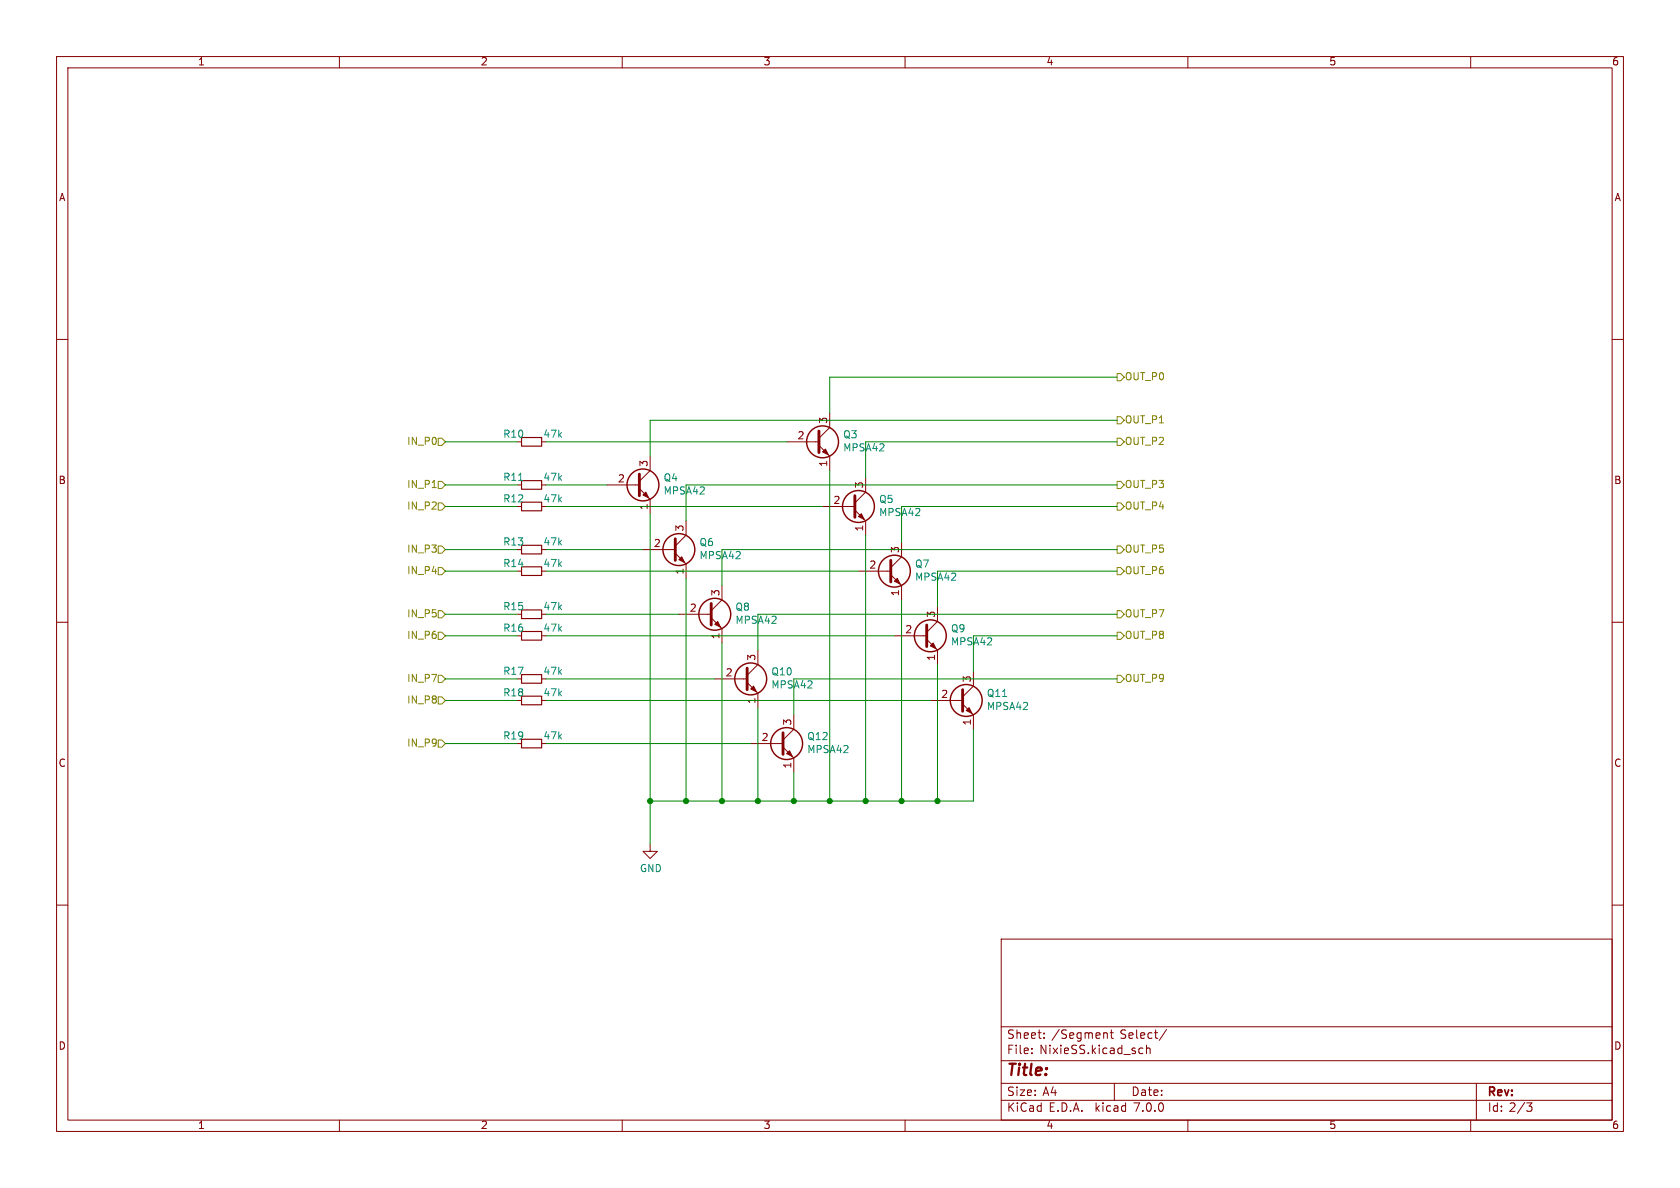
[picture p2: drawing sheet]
(kicad_sch (version 20230121) (generator eeschema)

 (paper "A4")

 (lib_symbols
  (symbol "Device:R_Small" (pin_numbers hide) (pin_names (offset 0.254) hide) (in_bom yes) (on_board yes)
   (property "Reference" "R" (at 0.762 0.508 0) (effects (font (size 1.27 1.27)) (justify left)))
   (property "Value" "R_Small" (at 0.762 -1.016 0) (effects (font (size 1.27 1.27)) (justify left)))
   (property "Footprint" "" (at 0 0 0) (effects (font (size 1.27 1.27)) hide))
   (property "Datasheet" "~" (at 0 0 0) (effects (font (size 1.27 1.27)) hide))
   (symbol "R_Small_0_1"
    (rectangle (start -0.762 1.778) (end 0.762 -1.778) (stroke (width 0.2032) (type default)) (fill (type none))))
   (symbol "R_Small_1_1"
    (pin passive line (at 0 2.54 270) (length 0.762) (name "~" (effects (font (size 1.27 1.27)))) (number "1" (effects (font (size 1.27 1.27)))))
    (pin passive line (at 0 -2.54 90) (length 0.762) (name "~" (effects (font (size 1.27 1.27)))) (number "2" (effects (font (size 1.27 1.27)))))))
  (symbol "Transistor_BJT:MPSA42" (pin_names (offset 1.016) hide) (in_bom yes) (on_board yes)
   (property "Reference" "Q" (at 5.08 1.905 0) (effects (font (size 1.27 1.27)) (justify left)))
   (property "Value" "MPSA42" (at 5.08 0 0) (effects (font (size 1.27 1.27)) (justify left)))
   (property "Footprint" "Package_TO_SOT_THT:TO-92_Inline" (at 5.08 -1.905 0) (effects (font (size 1.27 1.27) italic) (justify left) hide))
   (property "Datasheet" "http://www.onsemi.com/pub_link/Collateral/MPSA42-D.PDF" (at 0 0 0) (effects (font (size 1.27 1.27)) (justify left) hide))
   (symbol "MPSA42_0_1"
    (polyline (pts (xy 0 0) (xy 0.635 0)) (stroke (width 0) (type default)) (fill (type none)))
    (polyline (pts (xy 0.635 0.635) (xy 2.54 2.54)) (stroke (width 0) (type default)) (fill (type none)))
    (polyline (pts (xy 0.635 -0.635) (xy 2.54 -2.54) (xy 2.54 -2.54)) (stroke (width 0) (type default)) (fill (type none)))
    (polyline (pts (xy 0.635 1.905) (xy 0.635 -1.905) (xy 0.635 -1.905)) (stroke (width 0.508) (type default)) (fill (type none)))
    (polyline (pts (xy 1.27 -1.778) (xy 1.778 -1.27) (xy 2.286 -2.286) (xy 1.27 -1.778) (xy 1.27 -1.778)) (stroke (width 0) (type default)) (fill (type outline)))
    (circle (center 1.27 0) (radius 2.8194) (stroke (width 0.254) (type default)) (fill (type none))))
   (symbol "MPSA42_1_1"
    (pin passive line (at 2.54 -5.08 90) (length 2.54) (name "E" (effects (font (size 1.27 1.27)))) (number "1" (effects (font (size 1.27 1.27)))))
    (pin input line (at -5.08 0 0) (length 5.08) (name "B" (effects (font (size 1.27 1.27)))) (number "2" (effects (font (size 1.27 1.27)))))
    (pin passive line (at 2.54 5.08 270) (length 2.54) (name "C" (effects (font (size 1.27 1.27)))) (number "3" (effects (font (size 1.27 1.27)))))))
  (symbol "power:GND" (power) (pin_names (offset 0)) (in_bom yes) (on_board yes)
   (property "Reference" "#PWR" (at 0 -6.35 0) (effects (font (size 1.27 1.27)) hide))
   (property "Value" "GND" (at 0 -3.81 0) (effects (font (size 1.27 1.27))))
   (property "Footprint" "" (at 0 0 0) (effects (font (size 1.27 1.27)) hide))
   (property "Datasheet" "" (at 0 0 0) (effects (font (size 1.27 1.27)) hide))
   (symbol "GND_0_1"
    (polyline (pts (xy 0 0) (xy 0 -1.27) (xy 1.27 -1.27) (xy 0 -2.54) (xy -1.27 -1.27) (xy 0 -1.27)) (stroke (width 0) (type default)) (fill (type none))))
   (symbol "GND_1_1"
    (pin power_in line (at 0 0 270) (length 0) hide (name "GND" (effects (font (size 1.27 1.27)))) (number "1" (effects (font (size 1.27 1.27))))))))

 (junction (at 133.985 141.605) (diameter 0) (color 0 0 0 0))
 (junction (at 127.635 141.605) (diameter 0) (color 0 0 0 0))
 (junction (at 121.285 141.605) (diameter 0) (color 0 0 0 0))
 (junction (at 146.685 141.605) (diameter 0) (color 0 0 0 0))
 (junction (at 114.935 141.605) (diameter 0) (color 0 0 0 0))
 (junction (at 159.385 141.605) (diameter 0) (color 0 0 0 0))
 (junction (at 140.335 141.605) (diameter 0) (color 0 0 0 0))
 (junction (at 165.735 141.605) (diameter 0) (color 0 0 0 0))
 (junction (at 153.035 141.605) (diameter 0) (color 0 0 0 0))

 (wire (pts (xy 121.285 141.605) (xy 127.635 141.605)) (stroke (width 0) (type default)))
 (wire (pts (xy 96.52 108.585) (xy 120.015 108.585)) (stroke (width 0) (type default)))
 (wire (pts (xy 78.74 108.585) (xy 91.44 108.585)) (stroke (width 0) (type default)))
 (wire (pts (xy 78.74 100.965) (xy 91.44 100.965)) (stroke (width 0) (type default)))
 (wire (pts (xy 172.085 112.395) (xy 172.085 118.745)) (stroke (width 0) (type default)))
 (wire (pts (xy 165.735 100.965) (xy 165.735 107.315)) (stroke (width 0) (type default)))
 (wire (pts (xy 132.715 131.445) (xy 96.52 131.445)) (stroke (width 0) (type default)))
 (wire (pts (xy 145.415 89.535) (xy 96.52 89.535)) (stroke (width 0) (type default)))
 (wire (pts (xy 197.485 97.155) (xy 127.635 97.155)) (stroke (width 0) (type default)))
 (wire (pts (xy 113.665 97.155) (xy 96.52 97.155)) (stroke (width 0) (type default)))
 (wire (pts (xy 159.385 141.605) (xy 165.735 141.605)) (stroke (width 0) (type default)))
 (wire (pts (xy 165.735 100.965) (xy 197.485 100.965)) (stroke (width 0) (type default)))
 (wire (pts (xy 114.935 149.225) (xy 114.935 141.605)) (stroke (width 0) (type default)))
 (wire (pts (xy 164.465 123.825) (xy 96.52 123.825)) (stroke (width 0) (type default)))
 (wire (pts (xy 78.74 97.155) (xy 91.44 97.155)) (stroke (width 0) (type default)))
 (wire (pts (xy 78.74 112.395) (xy 91.44 112.395)) (stroke (width 0) (type default)))
 (wire (pts (xy 121.285 102.235) (xy 121.285 141.605)) (stroke (width 0) (type default)))
 (wire (pts (xy 140.335 141.605) (xy 146.685 141.605)) (stroke (width 0) (type default)))
 (wire (pts (xy 133.985 108.585) (xy 133.985 114.935)) (stroke (width 0) (type default)))
 (wire (pts (xy 172.085 128.905) (xy 172.085 141.605)) (stroke (width 0) (type default)))
 (wire (pts (xy 121.285 85.725) (xy 121.285 92.075)) (stroke (width 0) (type default)))
 (wire (pts (xy 114.935 74.295) (xy 114.935 80.645)) (stroke (width 0) (type default)))
 (wire (pts (xy 127.635 97.155) (xy 127.635 103.505)) (stroke (width 0) (type default)))
 (wire (pts (xy 78.74 131.445) (xy 91.44 131.445)) (stroke (width 0) (type default)))
 (wire (pts (xy 146.685 66.675) (xy 146.685 73.025)) (stroke (width 0) (type default)))
 (wire (pts (xy 197.485 108.585) (xy 133.985 108.585)) (stroke (width 0) (type default)))
 (wire (pts (xy 78.74 78.105) (xy 91.44 78.105)) (stroke (width 0) (type default)))
 (wire (pts (xy 121.285 85.725) (xy 197.485 85.725)) (stroke (width 0) (type default)))
 (wire (pts (xy 127.635 113.665) (xy 127.635 141.605)) (stroke (width 0) (type default)))
 (wire (pts (xy 153.035 78.105) (xy 153.035 84.455)) (stroke (width 0) (type default)))
 (wire (pts (xy 146.685 141.605) (xy 153.035 141.605)) (stroke (width 0) (type default)))
 (wire (pts (xy 78.74 89.535) (xy 91.44 89.535)) (stroke (width 0) (type default)))
 (wire (pts (xy 153.035 78.105) (xy 197.485 78.105)) (stroke (width 0) (type default)))
 (wire (pts (xy 165.735 141.605) (xy 172.085 141.605)) (stroke (width 0) (type default)))
 (wire (pts (xy 197.485 112.395) (xy 172.085 112.395)) (stroke (width 0) (type default)))
 (wire (pts (xy 78.74 123.825) (xy 91.44 123.825)) (stroke (width 0) (type default)))
 (wire (pts (xy 153.035 141.605) (xy 159.385 141.605)) (stroke (width 0) (type default)))
 (wire (pts (xy 126.365 120.015) (xy 96.52 120.015)) (stroke (width 0) (type default)))
 (wire (pts (xy 159.385 89.535) (xy 159.385 95.885)) (stroke (width 0) (type default)))
 (wire (pts (xy 146.685 66.675) (xy 197.485 66.675)) (stroke (width 0) (type default)))
 (wire (pts (xy 146.685 83.185) (xy 146.685 141.605)) (stroke (width 0) (type default)))
 (wire (pts (xy 140.335 136.525) (xy 140.335 141.605)) (stroke (width 0) (type default)))
 (wire (pts (xy 96.52 85.725) (xy 107.315 85.725)) (stroke (width 0) (type default)))
 (wire (pts (xy 127.635 141.605) (xy 133.985 141.605)) (stroke (width 0) (type default)))
 (wire (pts (xy 165.735 117.475) (xy 165.735 141.605)) (stroke (width 0) (type default)))
 (wire (pts (xy 197.485 120.015) (xy 140.335 120.015)) (stroke (width 0) (type default)))
 (wire (pts (xy 78.74 120.015) (xy 91.44 120.015)) (stroke (width 0) (type default)))
 (wire (pts (xy 114.935 141.605) (xy 121.285 141.605)) (stroke (width 0) (type default)))
 (wire (pts (xy 140.335 120.015) (xy 140.335 126.365)) (stroke (width 0) (type default)))
 (wire (pts (xy 159.385 89.535) (xy 197.485 89.535)) (stroke (width 0) (type default)))
 (wire (pts (xy 151.765 100.965) (xy 96.52 100.965)) (stroke (width 0) (type default)))
 (wire (pts (xy 159.385 106.045) (xy 159.385 141.605)) (stroke (width 0) (type default)))
 (wire (pts (xy 133.985 125.095) (xy 133.985 141.605)) (stroke (width 0) (type default)))
 (wire (pts (xy 139.065 78.105) (xy 96.52 78.105)) (stroke (width 0) (type default)))
 (wire (pts (xy 153.035 94.615) (xy 153.035 141.605)) (stroke (width 0) (type default)))
 (wire (pts (xy 114.935 90.805) (xy 114.935 141.605)) (stroke (width 0) (type default)))
 (wire (pts (xy 114.935 74.295) (xy 197.485 74.295)) (stroke (width 0) (type default)))
 (wire (pts (xy 78.74 85.725) (xy 91.44 85.725)) (stroke (width 0) (type default)))
 (wire (pts (xy 158.115 112.395) (xy 96.52 112.395)) (stroke (width 0) (type default)))
 (wire (pts (xy 133.985 141.605) (xy 140.335 141.605)) (stroke (width 0) (type default)))

 (hierarchical_label "IN_P1" (shape input) (at 78.74 85.725 180) (fields_autoplaced) (effects (font (size 1.27 1.27)) (justify right)))
 (hierarchical_label "IN_P0" (shape input) (at 78.74 78.105 180) (fields_autoplaced) (effects (font (size 1.27 1.27)) (justify right)))
 (hierarchical_label "IN_P4" (shape input) (at 78.74 100.965 180) (fields_autoplaced) (effects (font (size 1.27 1.27)) (justify right)))
 (hierarchical_label "OUT_P4" (shape output) (at 197.485 89.535 0) (fields_autoplaced) (effects (font (size 1.27 1.27)) (justify left)))
 (hierarchical_label "OUT_P5" (shape output) (at 197.485 97.155 0) (fields_autoplaced) (effects (font (size 1.27 1.27)) (justify left)))
 (hierarchical_label "OUT_P6" (shape output) (at 197.485 100.965 0) (fields_autoplaced) (effects (font (size 1.27 1.27)) (justify left)))
 (hierarchical_label "IN_P6" (shape input) (at 78.74 112.395 180) (fields_autoplaced) (effects (font (size 1.27 1.27)) (justify right)))
 (hierarchical_label "IN_P9" (shape input) (at 78.74 131.445 180) (fields_autoplaced) (effects (font (size 1.27 1.27)) (justify right)))
 (hierarchical_label "OUT_P9" (shape output) (at 197.485 120.015 0) (fields_autoplaced) (effects (font (size 1.27 1.27)) (justify left)))
 (hierarchical_label "OUT_P8" (shape output) (at 197.485 112.395 0) (fields_autoplaced) (effects (font (size 1.27 1.27)) (justify left)))
 (hierarchical_label "OUT_P1" (shape output) (at 197.485 74.295 0) (fields_autoplaced) (effects (font (size 1.27 1.27)) (justify left)))
 (hierarchical_label "OUT_P0" (shape output) (at 197.485 66.675 0) (fields_autoplaced) (effects (font (size 1.27 1.27)) (justify left)))
 (hierarchical_label "OUT_P2" (shape output) (at 197.485 78.105 0) (fields_autoplaced) (effects (font (size 1.27 1.27)) (justify left)))
 (hierarchical_label "IN_P2" (shape input) (at 78.74 89.535 180) (fields_autoplaced) (effects (font (size 1.27 1.27)) (justify right)))
 (hierarchical_label "IN_P8" (shape input) (at 78.74 123.825 180) (fields_autoplaced) (effects (font (size 1.27 1.27)) (justify right)))
 (hierarchical_label "IN_P5" (shape input) (at 78.74 108.585 180) (fields_autoplaced) (effects (font (size 1.27 1.27)) (justify right)))
 (hierarchical_label "IN_P3" (shape input) (at 78.74 97.155 180) (fields_autoplaced) (effects (font (size 1.27 1.27)) (justify right)))
 (hierarchical_label "OUT_P3" (shape output) (at 197.485 85.725 0) (fields_autoplaced) (effects (font (size 1.27 1.27)) (justify left)))
 (hierarchical_label "IN_P7" (shape input) (at 78.74 120.015 180) (fields_autoplaced) (effects (font (size 1.27 1.27)) (justify right)))
 (hierarchical_label "OUT_P7" (shape output) (at 197.485 108.585 0) (fields_autoplaced) (effects (font (size 1.27 1.27)) (justify left)))

 (symbol (lib_id "Device:R_Small") (at 93.98 108.585 90) (unit 1) (in_bom yes) (on_board yes) (dnp no)
  (property "Reference" "R?" (at 90.805 107.315 90) (effects (font (size 1.27 1.27))))
  (property "Value" "47k" (at 97.79 107.315 90) (effects (font (size 1.27 1.27))))
  (property "Footprint" "Resistor_THT:R_Axial_DIN0204_L3.6mm_D1.6mm_P7.62mm_Horizontal" (at 93.98 108.585 0) (effects (font (size 1.27 1.27)) hide))
  (property "Datasheet" "~" (at 93.98 108.585 0) (effects (font (size 1.27 1.27)) hide)) (pin "1") (pin "2")
  (instances (project "OpenNixie" (path "" (reference "R?") (unit 1)) (path "" (reference "R15") (unit 1)))))

 (symbol (lib_id "Transistor_BJT:MPSA42") (at 144.145 78.105 0) (unit 1) (in_bom yes) (on_board yes) (dnp no)
  (property "Reference" "Q?" (at 148.9964 76.9366 0) (effects (font (size 1.27 1.27)) (justify left)))
  (property "Value" "MPSA42" (at 148.9964 79.248 0) (effects (font (size 1.27 1.27)) (justify left)))
  (property "Footprint" "Package_TO_SOT_THT:TO-92_Inline" (at 149.225 80.01 0) (effects (font (size 1.27 1.27) italic) (justify left) hide))
  (property "Datasheet" "http://www.onsemi.com/pub_link/Collateral/MPSA42-D.PDF" (at 144.145 78.105 0) (effects (font (size 1.27 1.27)) (justify left) hide)) (pin "1") (pin "2") (pin "3")
  (instances (project "OpenNixie" (path "" (reference "Q?") (unit 1)) (path "" (reference "Q3") (unit 1)))))

 (symbol (lib_id "power:GND") (at 114.935 149.225 0) (unit 1) (in_bom yes) (on_board yes) (dnp no)
  (property "Reference" "#PWR?" (at 114.935 155.575 0) (effects (font (size 1.27 1.27)) hide))
  (property "Value" "GND" (at 115.062 153.6192 0) (effects (font (size 1.27 1.27))))
  (property "Footprint" "" (at 114.935 149.225 0) (effects (font (size 1.27 1.27)) hide))
  (property "Datasheet" "" (at 114.935 149.225 0) (effects (font (size 1.27 1.27)) hide)) (pin "1")
  (instances (project "OpenNixie" (path "" (reference "#PWR?") (unit 1)) (path "" (reference "#PWR016") (unit 1)))))

 (symbol (lib_id "Device:R_Small") (at 93.98 89.535 90) (unit 1) (in_bom yes) (on_board yes) (dnp no)
  (property "Reference" "R?" (at 90.805 88.265 90) (effects (font (size 1.27 1.27))))
  (property "Value" "47k" (at 97.79 88.265 90) (effects (font (size 1.27 1.27))))
  (property "Footprint" "Resistor_THT:R_Axial_DIN0204_L3.6mm_D1.6mm_P7.62mm_Horizontal" (at 93.98 89.535 0) (effects (font (size 1.27 1.27)) hide))
  (property "Datasheet" "~" (at 93.98 89.535 0) (effects (font (size 1.27 1.27)) hide)) (pin "1") (pin "2")
  (instances (project "OpenNixie" (path "" (reference "R?") (unit 1)) (path "" (reference "R12") (unit 1)))))

 (symbol (lib_id "Transistor_BJT:MPSA42") (at 131.445 120.015 0) (unit 1) (in_bom yes) (on_board yes) (dnp no)
  (property "Reference" "Q?" (at 136.2964 118.8466 0) (effects (font (size 1.27 1.27)) (justify left)))
  (property "Value" "MPSA42" (at 136.2964 121.158 0) (effects (font (size 1.27 1.27)) (justify left)))
  (property "Footprint" "Package_TO_SOT_THT:TO-92_Inline" (at 136.525 121.92 0) (effects (font (size 1.27 1.27) italic) (justify left) hide))
  (property "Datasheet" "http://www.onsemi.com/pub_link/Collateral/MPSA42-D.PDF" (at 131.445 120.015 0) (effects (font (size 1.27 1.27)) (justify left) hide)) (pin "1") (pin "2") (pin "3")
  (instances (project "OpenNixie" (path "" (reference "Q?") (unit 1)) (path "" (reference "Q10") (unit 1)))))

 (symbol (lib_id "Transistor_BJT:MPSA42") (at 118.745 97.155 0) (unit 1) (in_bom yes) (on_board yes) (dnp no)
  (property "Reference" "Q?" (at 123.5964 95.9866 0) (effects (font (size 1.27 1.27)) (justify left)))
  (property "Value" "MPSA42" (at 123.5964 98.298 0) (effects (font (size 1.27 1.27)) (justify left)))
  (property "Footprint" "Package_TO_SOT_THT:TO-92_Inline" (at 123.825 99.06 0) (effects (font (size 1.27 1.27) italic) (justify left) hide))
  (property "Datasheet" "http://www.onsemi.com/pub_link/Collateral/MPSA42-D.PDF" (at 118.745 97.155 0) (effects (font (size 1.27 1.27)) (justify left) hide)) (pin "1") (pin "2") (pin "3")
  (instances (project "OpenNixie" (path "" (reference "Q?") (unit 1)) (path "" (reference "Q6") (unit 1)))))

 (symbol (lib_id "Device:R_Small") (at 93.98 100.965 90) (unit 1) (in_bom yes) (on_board yes) (dnp no)
  (property "Reference" "R?" (at 90.805 99.695 90) (effects (font (size 1.27 1.27))))
  (property "Value" "47k" (at 97.79 99.695 90) (effects (font (size 1.27 1.27))))
  (property "Footprint" "Resistor_THT:R_Axial_DIN0204_L3.6mm_D1.6mm_P7.62mm_Horizontal" (at 93.98 100.965 0) (effects (font (size 1.27 1.27)) hide))
  (property "Datasheet" "~" (at 93.98 100.965 0) (effects (font (size 1.27 1.27)) hide)) (pin "1") (pin "2")
  (instances (project "OpenNixie" (path "" (reference "R?") (unit 1)) (path "" (reference "R14") (unit 1)))))

 (symbol (lib_id "Device:R_Small") (at 93.98 131.445 90) (unit 1) (in_bom yes) (on_board yes) (dnp no)
  (property "Reference" "R?" (at 90.805 130.175 90) (effects (font (size 1.27 1.27))))
  (property "Value" "47k" (at 97.79 130.175 90) (effects (font (size 1.27 1.27))))
  (property "Footprint" "Resistor_THT:R_Axial_DIN0204_L3.6mm_D1.6mm_P7.62mm_Horizontal" (at 93.98 131.445 0) (effects (font (size 1.27 1.27)) hide))
  (property "Datasheet" "~" (at 93.98 131.445 0) (effects (font (size 1.27 1.27)) hide)) (pin "1") (pin "2")
  (instances (project "OpenNixie" (path "" (reference "R?") (unit 1)) (path "" (reference "R19") (unit 1)))))

 (symbol (lib_id "Device:R_Small") (at 93.98 85.725 90) (unit 1) (in_bom yes) (on_board yes) (dnp no)
  (property "Reference" "R?" (at 90.805 84.455 90) (effects (font (size 1.27 1.27))))
  (property "Value" "47k" (at 97.79 84.455 90) (effects (font (size 1.27 1.27))))
  (property "Footprint" "Resistor_THT:R_Axial_DIN0204_L3.6mm_D1.6mm_P7.62mm_Horizontal" (at 93.98 85.725 0) (effects (font (size 1.27 1.27)) hide))
  (property "Datasheet" "~" (at 93.98 85.725 0) (effects (font (size 1.27 1.27)) hide)) (pin "1") (pin "2")
  (instances (project "OpenNixie" (path "" (reference "R?") (unit 1)) (path "" (reference "R11") (unit 1)))))

 (symbol (lib_id "Device:R_Small") (at 93.98 78.105 90) (unit 1) (in_bom yes) (on_board yes) (dnp no)
  (property "Reference" "R?" (at 90.805 76.835 90) (effects (font (size 1.27 1.27))))
  (property "Value" "47k" (at 97.79 76.835 90) (effects (font (size 1.27 1.27))))
  (property "Footprint" "Resistor_THT:R_Axial_DIN0204_L3.6mm_D1.6mm_P7.62mm_Horizontal" (at 93.98 78.105 0) (effects (font (size 1.27 1.27)) hide))
  (property "Datasheet" "~" (at 93.98 78.105 0) (effects (font (size 1.27 1.27)) hide)) (pin "1") (pin "2")
  (instances (project "OpenNixie" (path "" (reference "R?") (unit 1)) (path "" (reference "R10") (unit 1)))))

 (symbol (lib_id "Device:R_Small") (at 93.98 112.395 90) (unit 1) (in_bom yes) (on_board yes) (dnp no)
  (property "Reference" "R?" (at 90.805 111.125 90) (effects (font (size 1.27 1.27))))
  (property "Value" "47k" (at 97.79 111.125 90) (effects (font (size 1.27 1.27))))
  (property "Footprint" "Resistor_THT:R_Axial_DIN0204_L3.6mm_D1.6mm_P7.62mm_Horizontal" (at 93.98 112.395 0) (effects (font (size 1.27 1.27)) hide))
  (property "Datasheet" "~" (at 93.98 112.395 0) (effects (font (size 1.27 1.27)) hide)) (pin "1") (pin "2")
  (instances (project "OpenNixie" (path "" (reference "R?") (unit 1)) (path "" (reference "R16") (unit 1)))))

 (symbol (lib_id "Device:R_Small") (at 93.98 120.015 90) (unit 1) (in_bom yes) (on_board yes) (dnp no)
  (property "Reference" "R?" (at 90.805 118.745 90) (effects (font (size 1.27 1.27))))
  (property "Value" "47k" (at 97.79 118.745 90) (effects (font (size 1.27 1.27))))
  (property "Footprint" "Resistor_THT:R_Axial_DIN0204_L3.6mm_D1.6mm_P7.62mm_Horizontal" (at 93.98 120.015 0) (effects (font (size 1.27 1.27)) hide))
  (property "Datasheet" "~" (at 93.98 120.015 0) (effects (font (size 1.27 1.27)) hide)) (pin "1") (pin "2")
  (instances (project "OpenNixie" (path "" (reference "R?") (unit 1)) (path "" (reference "R17") (unit 1)))))

 (symbol (lib_id "Transistor_BJT:MPSA42") (at 125.095 108.585 0) (unit 1) (in_bom yes) (on_board yes) (dnp no)
  (property "Reference" "Q?" (at 129.9464 107.4166 0) (effects (font (size 1.27 1.27)) (justify left)))
  (property "Value" "MPSA42" (at 129.9464 109.728 0) (effects (font (size 1.27 1.27)) (justify left)))
  (property "Footprint" "Package_TO_SOT_THT:TO-92_Inline" (at 130.175 110.49 0) (effects (font (size 1.27 1.27) italic) (justify left) hide))
  (property "Datasheet" "http://www.onsemi.com/pub_link/Collateral/MPSA42-D.PDF" (at 125.095 108.585 0) (effects (font (size 1.27 1.27)) (justify left) hide)) (pin "1") (pin "2") (pin "3")
  (instances (project "OpenNixie" (path "" (reference "Q?") (unit 1)) (path "" (reference "Q8") (unit 1)))))

 (symbol (lib_id "Transistor_BJT:MPSA42") (at 156.845 100.965 0) (unit 1) (in_bom yes) (on_board yes) (dnp no)
  (property "Reference" "Q?" (at 161.6964 99.7966 0) (effects (font (size 1.27 1.27)) (justify left)))
  (property "Value" "MPSA42" (at 161.6964 102.108 0) (effects (font (size 1.27 1.27)) (justify left)))
  (property "Footprint" "Package_TO_SOT_THT:TO-92_Inline" (at 161.925 102.87 0) (effects (font (size 1.27 1.27) italic) (justify left) hide))
  (property "Datasheet" "http://www.onsemi.com/pub_link/Collateral/MPSA42-D.PDF" (at 156.845 100.965 0) (effects (font (size 1.27 1.27)) (justify left) hide)) (pin "1") (pin "2") (pin "3")
  (instances (project "OpenNixie" (path "" (reference "Q?") (unit 1)) (path "" (reference "Q7") (unit 1)))))

 (symbol (lib_id "Transistor_BJT:MPSA42") (at 169.545 123.825 0) (unit 1) (in_bom yes) (on_board yes) (dnp no)
  (property "Reference" "Q?" (at 174.3964 122.6566 0) (effects (font (size 1.27 1.27)) (justify left)))
  (property "Value" "MPSA42" (at 174.3964 124.968 0) (effects (font (size 1.27 1.27)) (justify left)))
  (property "Footprint" "Package_TO_SOT_THT:TO-92_Inline" (at 174.625 125.73 0) (effects (font (size 1.27 1.27) italic) (justify left) hide))
  (property "Datasheet" "http://www.onsemi.com/pub_link/Collateral/MPSA42-D.PDF" (at 169.545 123.825 0) (effects (font (size 1.27 1.27)) (justify left) hide)) (pin "1") (pin "2") (pin "3")
  (instances (project "OpenNixie" (path "" (reference "Q?") (unit 1)) (path "" (reference "Q11") (unit 1)))))

 (symbol (lib_id "Device:R_Small") (at 93.98 123.825 90) (unit 1) (in_bom yes) (on_board yes) (dnp no)
  (property "Reference" "R?" (at 90.805 122.555 90) (effects (font (size 1.27 1.27))))
  (property "Value" "47k" (at 97.79 122.555 90) (effects (font (size 1.27 1.27))))
  (property "Footprint" "Resistor_THT:R_Axial_DIN0204_L3.6mm_D1.6mm_P7.62mm_Horizontal" (at 93.98 123.825 0) (effects (font (size 1.27 1.27)) hide))
  (property "Datasheet" "~" (at 93.98 123.825 0) (effects (font (size 1.27 1.27)) hide)) (pin "1") (pin "2")
  (instances (project "OpenNixie" (path "" (reference "R?") (unit 1)) (path "" (reference "R18") (unit 1)))))

 (symbol (lib_id "Transistor_BJT:MPSA42") (at 150.495 89.535 0) (unit 1) (in_bom yes) (on_board yes) (dnp no)
  (property "Reference" "Q?" (at 155.3464 88.3666 0) (effects (font (size 1.27 1.27)) (justify left)))
  (property "Value" "MPSA42" (at 155.3464 90.678 0) (effects (font (size 1.27 1.27)) (justify left)))
  (property "Footprint" "Package_TO_SOT_THT:TO-92_Inline" (at 155.575 91.44 0) (effects (font (size 1.27 1.27) italic) (justify left) hide))
  (property "Datasheet" "http://www.onsemi.com/pub_link/Collateral/MPSA42-D.PDF" (at 150.495 89.535 0) (effects (font (size 1.27 1.27)) (justify left) hide)) (pin "1") (pin "2") (pin "3")
  (instances (project "OpenNixie" (path "" (reference "Q?") (unit 1)) (path "" (reference "Q5") (unit 1)))))

 (symbol (lib_id "Transistor_BJT:MPSA42") (at 163.195 112.395 0) (unit 1) (in_bom yes) (on_board yes) (dnp no)
  (property "Reference" "Q?" (at 168.0464 111.2266 0) (effects (font (size 1.27 1.27)) (justify left)))
  (property "Value" "MPSA42" (at 168.0464 113.538 0) (effects (font (size 1.27 1.27)) (justify left)))
  (property "Footprint" "Package_TO_SOT_THT:TO-92_Inline" (at 168.275 114.3 0) (effects (font (size 1.27 1.27) italic) (justify left) hide))
  (property "Datasheet" "http://www.onsemi.com/pub_link/Collateral/MPSA42-D.PDF" (at 163.195 112.395 0) (effects (font (size 1.27 1.27)) (justify left) hide)) (pin "1") (pin "2") (pin "3")
  (instances (project "OpenNixie" (path "" (reference "Q?") (unit 1)) (path "" (reference "Q9") (unit 1)))))

 (symbol (lib_id "Device:R_Small") (at 93.98 97.155 90) (unit 1) (in_bom yes) (on_board yes) (dnp no)
  (property "Reference" "R?" (at 90.805 95.885 90) (effects (font (size 1.27 1.27))))
  (property "Value" "47k" (at 97.79 95.885 90) (effects (font (size 1.27 1.27))))
  (property "Footprint" "Resistor_THT:R_Axial_DIN0204_L3.6mm_D1.6mm_P7.62mm_Horizontal" (at 93.98 97.155 0) (effects (font (size 1.27 1.27)) hide))
  (property "Datasheet" "~" (at 93.98 97.155 0) (effects (font (size 1.27 1.27)) hide)) (pin "1") (pin "2")
  (instances (project "OpenNixie" (path "" (reference "R?") (unit 1)) (path "" (reference "R13") (unit 1)))))

 (symbol (lib_id "Transistor_BJT:MPSA42") (at 112.395 85.725 0) (unit 1) (in_bom yes) (on_board yes) (dnp no)
  (property "Reference" "Q?" (at 117.2464 84.5566 0) (effects (font (size 1.27 1.27)) (justify left)))
  (property "Value" "MPSA42" (at 117.2464 86.868 0) (effects (font (size 1.27 1.27)) (justify left)))
  (property "Footprint" "Package_TO_SOT_THT:TO-92_Inline" (at 117.475 87.63 0) (effects (font (size 1.27 1.27) italic) (justify left) hide))
  (property "Datasheet" "http://www.onsemi.com/pub_link/Collateral/MPSA42-D.PDF" (at 112.395 85.725 0) (effects (font (size 1.27 1.27)) (justify left) hide)) (pin "1") (pin "2") (pin "3")
  (instances (project "OpenNixie" (path "" (reference "Q?") (unit 1)) (path "" (reference "Q4") (unit 1)))))

 (symbol (lib_id "Transistor_BJT:MPSA42") (at 137.795 131.445 0) (unit 1) (in_bom yes) (on_board yes) (dnp no)
  (property "Reference" "Q?" (at 142.6464 130.2766 0) (effects (font (size 1.27 1.27)) (justify left)))
  (property "Value" "MPSA42" (at 142.6464 132.588 0) (effects (font (size 1.27 1.27)) (justify left)))
  (property "Footprint" "Package_TO_SOT_THT:TO-92_Inline" (at 142.875 133.35 0) (effects (font (size 1.27 1.27) italic) (justify left) hide))
  (property "Datasheet" "http://www.onsemi.com/pub_link/Collateral/MPSA42-D.PDF" (at 137.795 131.445 0) (effects (font (size 1.27 1.27)) (justify left) hide)) (pin "1") (pin "2") (pin "3")
  (instances (project "OpenNixie" (path "" (reference "Q?") (unit 1)) (path "" (reference "Q12") (unit 1))))))
